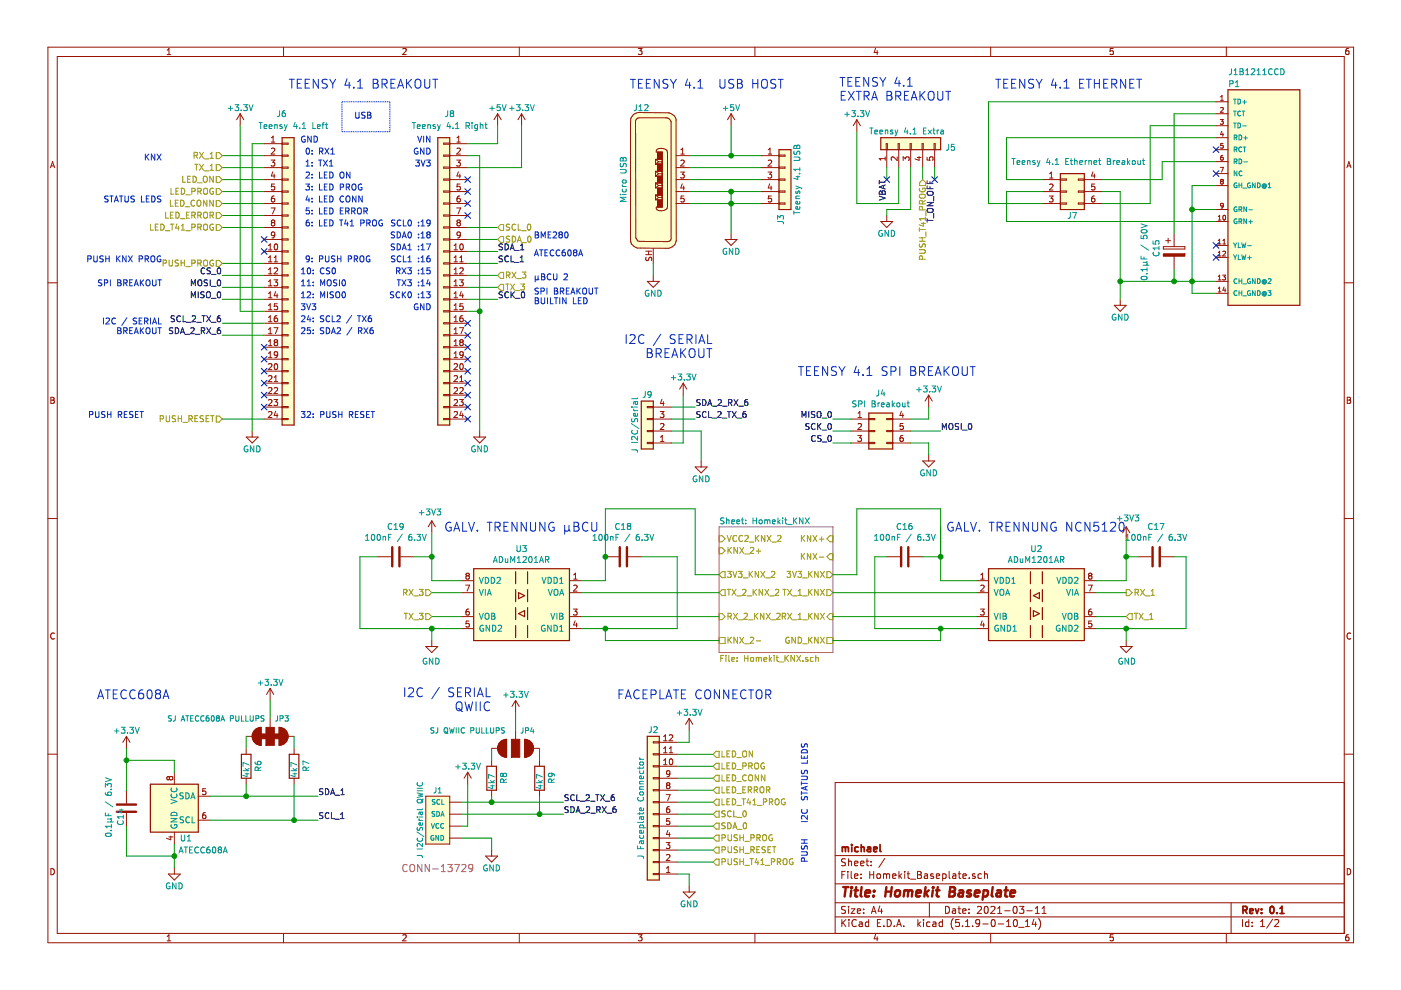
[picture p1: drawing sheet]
EESchema Schematic File Version 4
EELAYER 30 0
EELAYER END
$Descr A4 11693 8268
encoding utf-8
Sheet 1 2
Title "Homekit Baseplate"
Date "2021-03-11"
Rev "0.1"
Comp "michael"
Comment1 ""
Comment2 ""
Comment3 ""
Comment4 ""
$EndDescr
$Comp
L J1B1211CCD:J1B1211CCD P1
U 1 1
P 10550 1650
F 0 "P1" H 10250 2600 50  0000 L CNN
F 1 "J1B1211CCD" H 10250 2700 50  0000 L CNN
F 2 "J1B1211CCD:J1B1211CCD" H 10550 1650 50  0001 L BNN
F 3 "" H 10550 1650 50  0001 L BNN
	1    10550 1650
	1    0    0    -1  
$EndComp
$Comp
L Connector_Generic:Conn_02x03_Top_Bottom J7
U 1 1
P 8900 1600
F 0 "J7" H 8950 1400 50  0000 C CNN
F 1 "Teensy 4.1 Ethernet Breakout" H 9000 1850 50  0000 C CNN
F 2 "Connector_PinSocket_2.54mm:PinSocket_1x06_P2.54mm_Vertical" H 8900 1600 50  0001 C CNN
F 3 "~" H 8900 1600 50  0001 C CNN
	1    8900 1600
	1    0    0    -1  
$EndComp
Wire Wire Line
	9600 1700 9600 1050
Wire Wire Line
	9600 1050 10150 1050
Wire Wire Line
	9700 1350 10150 1350
Wire Wire Line
	9700 1500 9700 1350
Wire Wire Line
	10150 2350 9950 2350
Wire Wire Line
	9950 2350 9950 2450
Wire Wire Line
	9950 2450 10150 2450
Wire Wire Line
	9950 2350 9950 1750
Wire Wire Line
	9950 1550 10150 1550
Connection ~ 9950 2350
Wire Wire Line
	10150 1750 9950 1750
Connection ~ 9950 1750
Wire Wire Line
	9950 1750 9950 1550
$Comp
L Device:CP C15
U 1 1
P 9800 2100
F 0 "C15" V 9650 2050 50  0000 L CNN
F 1 "0.1µF / 50V" V 9550 1850 50  0000 L CNN
F 2 "Capacitor_SMD:C_0805_2012Metric_Pad1.18x1.45mm_HandSolder" H 9838 1950 50  0001 C CNN
F 3 "~" H 9800 2100 50  0001 C CNN
	1    9800 2100
	1    0    0    -1  
$EndComp
Wire Wire Line
	9950 2350 9800 2350
Wire Wire Line
	9800 2350 9800 2250
Wire Wire Line
	9800 1950 9800 950 
Wire Wire Line
	9800 950  10150 950 
Wire Wire Line
	9800 2350 9350 2350
Wire Wire Line
	9350 2350 9350 1600
Connection ~ 9800 2350
Wire Wire Line
	8250 850  10150 850 
Wire Wire Line
	8250 1700 8250 850 
Wire Wire Line
	8250 1700 8700 1700
Wire Wire Line
	9200 1500 9700 1500
Wire Wire Line
	9200 1600 9350 1600
Wire Wire Line
	9200 1700 9600 1700
Text Notes 8300 750  0    74   ~ 0
TEENSY 4.1 ETHERNET
$Comp
L Connector_Generic:Conn_01x24 J6
U 1 1
P 2400 2300
F 0 "J6" H 2300 3650 50  0000 L CNN
F 1 "Teensy 4.1 Left" H 2150 3550 50  0000 L CNN
F 2 "Connector_PinSocket_2.54mm:PinSocket_1x24_P2.54mm_Vertical" H 2400 2300 50  0001 C CNN
F 3 "~" H 2400 2300 50  0001 C CNN
	1    2400 2300
	1    0    0    -1  
$EndComp
$Comp
L Connector_Generic:Conn_01x24 J8
U 1 1
P 3700 2300
F 0 "J8" H 3650 3650 50  0000 C CNN
F 1 "Teensy 4.1 Right" H 3650 3550 50  0000 C CNN
F 2 "Connector_PinSocket_2.54mm:PinSocket_1x24_P2.54mm_Vertical" H 3700 2300 50  0001 C CNN
F 3 "~" H 3700 2300 50  0001 C CNN
	1    3700 2300
	-1   0    0    -1  
$EndComp
$Comp
L power:GND #PWR029
U 1 1
P 2100 3600
F 0 "#PWR029" H 2100 3350 50  0001 C CNN
F 1 "GND" H 2100 3450 50  0000 C CNN
F 2 "" H 2100 3600 50  0001 C CNN
F 3 "" H 2100 3600 50  0001 C CNN
	1    2100 3600
	1    0    0    -1  
$EndComp
Wire Wire Line
	1850 1300 2200 1300
Wire Wire Line
	1850 1400 2200 1400
Text Notes 2500 1300 0    50   ~ 0
 0: RX1
Text Notes 2500 1400 0    50   ~ 0
 1: TX1
$Comp
L power:GND #PWR030
U 1 1
P 4000 3600
F 0 "#PWR030" H 4000 3350 50  0001 C CNN
F 1 "GND" H 4000 3450 50  0000 C CNN
F 2 "" H 4000 3600 50  0001 C CNN
F 3 "" H 4000 3600 50  0001 C CNN
	1    4000 3600
	1    0    0    -1  
$EndComp
Wire Wire Line
	3900 2600 4000 2600
Wire Wire Line
	3900 1300 4000 1300
$Comp
L power:+3.3V #PWR032
U 1 1
P 4350 1050
F 0 "#PWR032" H 4350 900 50  0001 C CNN
F 1 "+3.3V" H 4350 1200 50  0000 C CNN
F 2 "" H 4350 1050 50  0001 C CNN
F 3 "" H 4350 1050 50  0001 C CNN
	1    4350 1050
	1    0    0    -1  
$EndComp
Wire Wire Line
	3900 1400 4350 1400
$Comp
L power:+5V #PWR031
U 1 1
P 4150 1050
F 0 "#PWR031" H 4150 900 50  0001 C CNN
F 1 "+5V" H 4150 1200 50  0000 C CNN
F 2 "" H 4150 1050 50  0001 C CNN
F 3 "" H 4150 1050 50  0001 C CNN
	1    4150 1050
	1    0    0    -1  
$EndComp
$Comp
L power:+3.3V #PWR028
U 1 1
P 2000 1050
F 0 "#PWR028" H 2000 900 50  0001 C CNN
F 1 "+3.3V" H 2000 1200 50  0000 C CNN
F 2 "" H 2000 1050 50  0001 C CNN
F 3 "" H 2000 1050 50  0001 C CNN
	1    2000 1050
	1    0    0    -1  
$EndComp
Wire Wire Line
	2100 3600 2100 1200
Wire Wire Line
	2100 1200 2200 1200
Wire Wire Line
	2200 2600 2000 2600
Wire Wire Line
	2000 2600 2000 1050
Wire Wire Line
	4000 3600 4000 2600
Wire Wire Line
	4000 2600 4000 1300
Connection ~ 4000 2600
Wire Wire Line
	4150 1200 4150 1050
Wire Wire Line
	4150 1200 3900 1200
Wire Wire Line
	4350 1050 4350 1400
Wire Wire Line
	1850 1500 2200 1500
Wire Wire Line
	1850 1600 2200 1600
Wire Wire Line
	1850 1700 2200 1700
Wire Wire Line
	2200 1800 1850 1800
Text Notes 2500 1500 0    50   ~ 0
 2: LED ON
Text Notes 2500 1600 0    50   ~ 0
 3: LED PROG
Text Notes 2500 1700 0    50   ~ 0
 4: LED CONN
Text Notes 2500 1800 0    50   ~ 0
 5: LED ERROR
Text Notes 2500 1900 0    50   ~ 0
 6: LED T41 PROG
Text Notes 2500 2200 0    50   ~ 0
 9: PUSH PROG
Wire Wire Line
	1850 1900 2200 1900
Text Notes 3600 1200 2    50   ~ 0
VIN
Text Notes 2500 1200 0    50   ~ 0
GND
Text Notes 3600 2600 2    50   ~ 0
GND
Text Notes 2500 2600 0    50   ~ 0
3V3
Text Notes 3600 1400 2    50   ~ 0
3V3
Text Notes 3600 1300 2    50   ~ 0
GND
Text Notes 3600 2000 2    50   ~ 0
SDA0 :18
Text Notes 3600 1900 2    50   ~ 0
SCL0 :19
Wire Wire Line
	4150 1900 3900 1900
Wire Wire Line
	4150 2000 3900 2000
Text Label 4150 2100 0    50   ~ 0
SDA_1
Text Label 4150 2200 0    50   ~ 0
SCL_1
Text Notes 3600 2100 2    50   ~ 0
SDA1 :17
Text Notes 3600 2200 2    50   ~ 0
SCL1 :16
Wire Wire Line
	3900 2200 4150 2200
Wire Wire Line
	3900 2100 4150 2100
Text Notes 4450 2000 0    50   ~ 0
BME280
Text Notes 4450 2150 0    50   ~ 0
ATECC608A
Text Notes 2500 2300 0    50   ~ 0
10: CS0
Text Notes 2500 2400 0    50   ~ 0
11: MOSI0
Text Notes 2500 2500 0    50   ~ 0
12: MISO0
Text Notes 3600 2500 2    50   ~ 0
SCK0 :13
Text Notes 4450 2550 0    50   ~ 0
SPI BREAKOUT\nBUILTIN LED
Text Label 4150 2500 0    50   ~ 0
SCK_0
Wire Wire Line
	4150 2500 3900 2500
Wire Wire Line
	1850 2400 2200 2400
Wire Wire Line
	1850 2300 2200 2300
Text Notes 1350 2400 2    50   ~ 0
SPI BREAKOUT
Text Notes 1350 2200 2    50   ~ 0
PUSH KNX PROG
Text Notes 1350 1700 2    50   ~ 0
STATUS LEDS
Text Notes 2500 2700 0    50   ~ 0
24: SCL2 / TX6
Text Notes 2500 2800 0    50   ~ 0
25: SDA2 / RX6 
Text Notes 1350 2800 2    50   ~ 0
I2C / SERIAL\nBREAKOUT
Text Notes 2400 750  0    74   ~ 0
TEENSY 4.1 BREAKOUT
$Comp
L Security:ATECC608A-SSHDA U1
U 1 1
P 1450 6750
F 0 "U1" H 1600 6500 50  0000 R CNN
F 1 "ATECC608A" H 1900 6400 50  0000 R CNN
F 2 "Package_SO:SOIC-8_3.9x4.9mm_P1.27mm" H 1450 6750 50  0001 C CNN
F 3 "http://ww1.microchip.com/downloads/en/DeviceDoc/ATECC608A-CryptoAuthentication-Device-Summary-Data-Sheet-DS40001977B.pdf" H 1600 7000 50  0001 C CNN
	1    1450 6750
	1    0    0    -1  
$EndComp
$Comp
L power:GND #PWR015
U 1 1
P 1450 7250
F 0 "#PWR015" H 1450 7000 50  0001 C CNN
F 1 "GND" H 1450 7100 50  0000 C CNN
F 2 "" H 1450 7250 50  0001 C CNN
F 3 "" H 1450 7250 50  0001 C CNN
	1    1450 7250
	1    0    0    -1  
$EndComp
$Comp
L Device:C C14
U 1 1
P 1050 6750
F 0 "C14" V 1000 6600 50  0000 L CNN
F 1 "0.1µF / 6.3V" V 900 6500 50  0000 L CNN
F 2 "Capacitor_SMD:C_0805_2012Metric_Pad1.18x1.45mm_HandSolder" H 1088 6600 50  0001 C CNN
F 3 "~" H 1050 6750 50  0001 C CNN
	1    1050 6750
	1    0    0    -1  
$EndComp
$Comp
L power:+3.3V #PWR014
U 1 1
P 1050 6250
F 0 "#PWR014" H 1050 6100 50  0001 C CNN
F 1 "+3.3V" H 1050 6400 50  0000 C CNN
F 2 "" H 1050 6250 50  0001 C CNN
F 3 "" H 1050 6250 50  0001 C CNN
	1    1050 6250
	1    0    0    -1  
$EndComp
Wire Wire Line
	1450 7050 1450 7150
Wire Wire Line
	1450 7150 1050 7150
Wire Wire Line
	1050 7150 1050 6900
Connection ~ 1450 7150
Wire Wire Line
	1450 7150 1450 7250
Wire Wire Line
	1050 6250 1050 6350
Wire Wire Line
	1450 6450 1450 6350
Wire Wire Line
	1450 6350 1050 6350
Connection ~ 1050 6350
Wire Wire Line
	1050 6350 1050 6600
$Comp
L SparkFun-Jumpers:JUMPER-SMT_3_2-NC JP3
U 1 1
P 2250 6150
F 0 "JP3" V 2100 6250 45  0000 C CNN
F 1 "SJ ATECC608A PULLUPS" V 2100 5700 45  0000 C CNN
F 2 "Homekit_Baseplate:SolderJumper-3_P1.3mm_Bridged123_Pad1.0x1.5mm" H 2250 6400 20  0001 C CNN
F 3 "" H 2250 6150 60  0001 C CNN
F 4 "XXX-00000" V 2575 6150 60  0001 C CNN "PROD_ID"
	1    2250 6150
	0    1    1    0   
$EndComp
$Comp
L Device:R R6
U 1 1
P 2050 6400
F 0 "R6" V 2150 6350 50  0000 L CNN
F 1 "4k7" V 2050 6300 50  0000 L CNN
F 2 "Resistor_SMD:R_0805_2012Metric_Pad1.20x1.40mm_HandSolder" V 1980 6400 50  0001 C CNN
F 3 "~" H 2050 6400 50  0001 C CNN
	1    2050 6400
	1    0    0    -1  
$EndComp
$Comp
L Device:R R7
U 1 1
P 2450 6400
F 0 "R7" V 2550 6350 50  0000 L CNN
F 1 "4k7" V 2450 6300 50  0000 L CNN
F 2 "Resistor_SMD:R_0805_2012Metric_Pad1.20x1.40mm_HandSolder" V 2380 6400 50  0001 C CNN
F 3 "~" H 2450 6400 50  0001 C CNN
	1    2450 6400
	1    0    0    -1  
$EndComp
Wire Wire Line
	2450 6150 2450 6250
Wire Wire Line
	2050 6150 2050 6250
Wire Wire Line
	2050 6550 2050 6650
Wire Wire Line
	2050 6650 1750 6650
Wire Wire Line
	1750 6850 2450 6850
Wire Wire Line
	2450 6850 2450 6550
$Comp
L power:+3.3V #PWR016
U 1 1
P 2250 5850
F 0 "#PWR016" H 2250 5700 50  0001 C CNN
F 1 "+3.3V" H 2250 6000 50  0000 C CNN
F 2 "" H 2250 5850 50  0001 C CNN
F 3 "" H 2250 5850 50  0001 C CNN
	1    2250 5850
	1    0    0    -1  
$EndComp
Wire Wire Line
	2250 5850 2250 6000
Text Label 2650 6650 0    50   ~ 0
SDA_1
Text Label 2650 6850 0    50   ~ 0
SCL_1
Wire Wire Line
	2650 6850 2450 6850
Connection ~ 2450 6850
Wire Wire Line
	2650 6650 2050 6650
Connection ~ 2050 6650
Text Notes 800  5850 0    74   ~ 0
ATECC608A
$Comp
L SparkFun-Connectors:I2C_STANDARDQWIIC J1
U 1 1
P 3750 7000
F 0 "J1" H 3650 7400 45  0000 C CNN
F 1 "J I2C/Serial QWIIC" V 3500 7150 45  0000 C CNN
F 2 "Connector_JST:JST_SH_SM04B-SRSS-TB_1x04-1MP_P1.00mm_Horizontal" H 3750 7500 20  0001 C CNN
F 3 "" H 3750 7000 50  0001 C CNN
F 4 "CONN-13729" H 3650 6750 60  0000 C CNN "Field4"
	1    3750 7000
	1    0    0    -1  
$EndComp
$Comp
L SparkFun-Jumpers:JUMPER-SMT_3_NO JP4
U 1 1
P 4300 6250
F 0 "JP4" V 4150 6350 45  0000 C CNN
F 1 "SJ QWIIC PULLUPS" V 4150 5850 45  0000 C CNN
F 2 "Jumper:SolderJumper-3_P1.3mm_Open_RoundedPad1.0x1.5mm" H 4300 6500 20  0001 C CNN
F 3 "" H 4300 6250 60  0001 C CNN
F 4 "XXX-00000" V 4625 6250 60  0001 C CNN "PROD_ID"
	1    4300 6250
	0    1    1    0   
$EndComp
$Comp
L Device:R R8
U 1 1
P 4100 6500
F 0 "R8" V 4200 6450 50  0000 L CNN
F 1 "4k7" V 4100 6400 50  0000 L CNN
F 2 "Resistor_SMD:R_0805_2012Metric_Pad1.20x1.40mm_HandSolder" V 4030 6500 50  0001 C CNN
F 3 "~" H 4100 6500 50  0001 C CNN
	1    4100 6500
	1    0    0    -1  
$EndComp
$Comp
L Device:R R9
U 1 1
P 4500 6500
F 0 "R9" V 4600 6450 50  0000 L CNN
F 1 "4k7" V 4500 6400 50  0000 L CNN
F 2 "Resistor_SMD:R_0805_2012Metric_Pad1.20x1.40mm_HandSolder" V 4430 6500 50  0001 C CNN
F 3 "~" H 4500 6500 50  0001 C CNN
	1    4500 6500
	1    0    0    -1  
$EndComp
Wire Wire Line
	3850 6700 4100 6700
Wire Wire Line
	4100 6700 4100 6650
Wire Wire Line
	3850 6800 4500 6800
Wire Wire Line
	4500 6800 4500 6650
Wire Wire Line
	4500 6350 4500 6250
Wire Wire Line
	4100 6350 4100 6250
$Comp
L power:GND #PWR018
U 1 1
P 4100 7100
F 0 "#PWR018" H 4100 6850 50  0001 C CNN
F 1 "GND" H 4100 6950 50  0000 C CNN
F 2 "" H 4100 7100 50  0001 C CNN
F 3 "" H 4100 7100 50  0001 C CNN
	1    4100 7100
	1    0    0    -1  
$EndComp
Wire Wire Line
	4100 7100 4100 7000
Wire Wire Line
	4100 7000 3850 7000
$Comp
L power:+3.3V #PWR019
U 1 1
P 4300 5950
F 0 "#PWR019" H 4300 5800 50  0001 C CNN
F 1 "+3.3V" H 4300 6100 50  0000 C CNN
F 2 "" H 4300 5950 50  0001 C CNN
F 3 "" H 4300 5950 50  0001 C CNN
	1    4300 5950
	1    0    0    -1  
$EndComp
$Comp
L power:+3.3V #PWR017
U 1 1
P 3900 6550
F 0 "#PWR017" H 3900 6400 50  0001 C CNN
F 1 "+3.3V" H 3900 6700 50  0000 C CNN
F 2 "" H 3900 6550 50  0001 C CNN
F 3 "" H 3900 6550 50  0001 C CNN
	1    3900 6550
	1    0    0    -1  
$EndComp
Wire Wire Line
	3850 6900 3900 6900
Wire Wire Line
	3900 6900 3900 6550
Wire Wire Line
	4300 6100 4300 5950
Text Label 4700 6700 0    50   ~ 0
SCL_2_TX_6
Text Label 4700 6800 0    50   ~ 0
SDA_2_RX_6
Wire Wire Line
	4700 6800 4500 6800
Connection ~ 4500 6800
Wire Wire Line
	4700 6700 4100 6700
Connection ~ 4100 6700
Text Notes 4100 5950 2    74   ~ 0
I2C / SERIAL\nQWIIC
$Comp
L Connector_Generic:Conn_02x03_Top_Bottom J4
U 1 1
P 7300 3600
F 0 "J4" H 7350 3917 50  0000 C CNN
F 1 "SPI Breakout" H 7350 3826 50  0000 C CNN
F 2 "Connector_PinHeader_2.54mm:PinHeader_2x03_P2.54mm_Vertical" H 7300 3600 50  0001 C CNN
F 3 "~" H 7300 3600 50  0001 C CNN
	1    7300 3600
	1    0    0    -1  
$EndComp
$Comp
L power:+3.3V #PWR025
U 1 1
P 7750 3400
F 0 "#PWR025" H 7750 3250 50  0001 C CNN
F 1 "+3.3V" H 7750 3550 50  0000 C CNN
F 2 "" H 7750 3400 50  0001 C CNN
F 3 "" H 7750 3400 50  0001 C CNN
	1    7750 3400
	1    0    0    -1  
$EndComp
$Comp
L power:GND #PWR026
U 1 1
P 7750 3800
F 0 "#PWR026" H 7750 3550 50  0001 C CNN
F 1 "GND" H 7750 3650 50  0000 C CNN
F 2 "" H 7750 3800 50  0001 C CNN
F 3 "" H 7750 3800 50  0001 C CNN
	1    7750 3800
	1    0    0    -1  
$EndComp
Wire Wire Line
	7600 3500 7750 3500
Wire Wire Line
	7750 3400 7750 3500
Wire Wire Line
	7750 3800 7750 3700
Wire Wire Line
	7750 3700 7600 3700
Text Label 7850 3600 0    50   ~ 0
MOSI_0
Wire Wire Line
	7850 3600 7600 3600
Text Label 6950 3500 2    50   ~ 0
MISO_0
Wire Wire Line
	6950 3500 7100 3500
Text Label 6950 3600 2    50   ~ 0
SCK_0
Wire Wire Line
	6950 3600 7100 3600
$Comp
L Connector_Generic:Conn_01x05 J5
U 1 1
P 7600 1200
F 0 "J5" V 7564 912 50  0000 R CNN
F 1 "Teensy 4.1 Extra" V 7700 1550 50  0000 R CNN
F 2 "Connector_PinHeader_2.54mm:PinHeader_1x05_P2.54mm_Vertical" H 7600 1200 50  0001 C CNN
F 3 "~" H 7600 1200 50  0001 C CNN
	1    7600 1200
	0    -1   -1   0   
$EndComp
Text Label 7400 1500 3    50   ~ 0
VBAT
Text Label 7800 1500 3    50   ~ 0
T_ON_OFF
$Comp
L power:GND #PWR027
U 1 1
P 7400 1800
F 0 "#PWR027" H 7400 1550 50  0001 C CNN
F 1 "GND" H 7400 1650 50  0000 C CNN
F 2 "" H 7400 1800 50  0001 C CNN
F 3 "" H 7400 1800 50  0001 C CNN
	1    7400 1800
	1    0    0    -1  
$EndComp
Wire Wire Line
	7400 1500 7400 1400
Wire Wire Line
	7700 1500 7700 1400
Wire Wire Line
	7800 1500 7800 1400
$Comp
L power:+3.3V #PWR024
U 1 1
P 7150 1100
F 0 "#PWR024" H 7150 950 50  0001 C CNN
F 1 "+3.3V" H 7150 1250 50  0000 C CNN
F 2 "" H 7150 1100 50  0001 C CNN
F 3 "" H 7150 1100 50  0001 C CNN
	1    7150 1100
	1    0    0    -1  
$EndComp
Wire Wire Line
	7150 1100 7150 1700
Text Notes 7000 850  0    73   ~ 0
TEENSY 4.1 \nEXTRA BREAKOUT
$Comp
L Connector_Generic:Conn_01x05 J3
U 1 1
P 6550 1500
F 0 "J3" V 6514 1212 50  0000 R CNN
F 1 "Teensy 4.1 USB" V 6650 1800 50  0000 R CNN
F 2 "Connector_PinSocket_2.54mm:PinSocket_1x05_P2.54mm_Vertical" H 6550 1500 50  0001 C CNN
F 3 "~" H 6550 1500 50  0001 C CNN
	1    6550 1500
	1    0    0    -1  
$EndComp
$Comp
L power:+5V #PWR022
U 1 1
P 6100 1050
F 0 "#PWR022" H 6100 900 50  0001 C CNN
F 1 "+5V" H 6100 1200 50  0000 C CNN
F 2 "" H 6100 1050 50  0001 C CNN
F 3 "" H 6100 1050 50  0001 C CNN
	1    6100 1050
	1    0    0    -1  
$EndComp
$Comp
L power:GND #PWR023
U 1 1
P 5450 2300
F 0 "#PWR023" H 5450 2050 50  0001 C CNN
F 1 "GND" H 5450 2150 50  0000 C CNN
F 2 "" H 5450 2300 50  0001 C CNN
F 3 "" H 5450 2300 50  0001 C CNN
	1    5450 2300
	1    0    0    -1  
$EndComp
$Comp
L Connector_Generic:Conn_01x12 J2
U 1 1
P 5450 6800
F 0 "J2" H 5450 6100 50  0000 C CNN
F 1 "J Faceplate Connector" V 5550 6750 50  0000 C CNN
F 2 "Connector_FFC-FPC:Molex_200528-0120_1x12-1MP_P1.00mm_Horizontal" H 5450 6800 50  0001 C CNN
F 3 "~" H 5450 6800 50  0001 C CNN
	1    5450 6800
	-1   0    0    1   
$EndComp
$Comp
L power:+3.3V #PWR020
U 1 1
P 5750 6100
F 0 "#PWR020" H 5750 5950 50  0001 C CNN
F 1 "+3.3V" H 5750 6250 50  0000 C CNN
F 2 "" H 5750 6100 50  0001 C CNN
F 3 "" H 5750 6100 50  0001 C CNN
	1    5750 6100
	1    0    0    -1  
$EndComp
$Comp
L power:GND #PWR021
U 1 1
P 5750 7400
F 0 "#PWR021" H 5750 7150 50  0001 C CNN
F 1 "GND" H 5750 7250 50  0000 C CNN
F 2 "" H 5750 7400 50  0001 C CNN
F 3 "" H 5750 7400 50  0001 C CNN
	1    5750 7400
	1    0    0    -1  
$EndComp
Wire Wire Line
	5750 7400 5750 7300
Wire Wire Line
	5750 7300 5650 7300
Wire Wire Line
	5650 6200 5750 6200
Wire Wire Line
	5750 6200 5750 6100
Wire Wire Line
	5950 6700 5650 6700
Wire Wire Line
	5950 6600 5650 6600
Wire Wire Line
	5950 6500 5650 6500
Wire Wire Line
	5950 6400 5650 6400
Wire Wire Line
	5950 6300 5650 6300
Text Notes 2950 1000 0    50   ~ 0
USB
Wire Notes Line
	3250 1100 2850 1100
Wire Notes Line
	3250 850  3250 1100
Wire Notes Line
	2850 850  3250 850 
Wire Notes Line
	2850 1100 2850 850 
Text Notes 2500 3500 0    50   ~ 0
32: PUSH RESET
Wire Wire Line
	1850 3500 2200 3500
Wire Wire Line
	5950 6900 5650 6900
Wire Wire Line
	5950 6800 5650 6800
Wire Wire Line
	5950 7200 5650 7200
Wire Wire Line
	5950 7100 5650 7100
Wire Wire Line
	5950 7000 5650 7000
Wire Wire Line
	7500 1700 7150 1700
Wire Wire Line
	7500 1700 7500 1400
Wire Wire Line
	7600 1750 7400 1750
Wire Wire Line
	7400 1750 7400 1800
Wire Wire Line
	7600 1750 7600 1400
Text Notes 6450 5850 2    74   ~ 0
FACEPLATE CONNECTOR
$Comp
L Connector_Generic:Conn_01x04 J9
U 1 1
P 5400 3600
F 0 "J9" H 5400 3300 50  0000 C CNN
F 1 "J I2C/Serial" V 5500 3550 50  0000 C CNN
F 2 "Connector_PinSocket_2.54mm:PinSocket_1x04_P2.54mm_Vertical" H 5400 3600 50  0001 C CNN
F 3 "~" H 5400 3600 50  0001 C CNN
	1    5400 3600
	-1   0    0    1   
$EndComp
Text Label 5800 3400 0    50   ~ 0
SDA_2_RX_6
$Comp
L power:GND #PWR0101
U 1 1
P 5850 3850
F 0 "#PWR0101" H 5850 3600 50  0001 C CNN
F 1 "GND" H 5850 3700 50  0000 C CNN
F 2 "" H 5850 3850 50  0001 C CNN
F 3 "" H 5850 3850 50  0001 C CNN
	1    5850 3850
	1    0    0    -1  
$EndComp
$Comp
L power:+3.3V #PWR0102
U 1 1
P 5700 3300
F 0 "#PWR0102" H 5700 3150 50  0001 C CNN
F 1 "+3.3V" H 5700 3450 50  0000 C CNN
F 2 "" H 5700 3300 50  0001 C CNN
F 3 "" H 5700 3300 50  0001 C CNN
	1    5700 3300
	1    0    0    -1  
$EndComp
Wire Wire Line
	5600 3400 5800 3400
Wire Wire Line
	5600 3500 5800 3500
Text Notes 5950 3000 2    74   ~ 0
I2C / SERIAL\nBREAKOUT
Text Notes 8150 3150 2    74   ~ 0
TEENSY 4.1 SPI BREAKOUT
Text Notes 1350 1350 2    50   ~ 0
KNX
Text Notes 1200 3500 2    50   ~ 0
PUSH RESET
Text Notes 6750 6200 3    50   ~ 0
STATUS LEDS
Text Notes 6750 6750 3    50   ~ 0
I2C
Text Notes 6750 7000 3    50   ~ 0
PUSH
Wire Wire Line
	8400 1500 8400 1150
Wire Wire Line
	8400 1500 8700 1500
Wire Wire Line
	8400 1150 10150 1150
Wire Wire Line
	8400 1600 8400 1850
Wire Wire Line
	8400 1850 10150 1850
Wire Wire Line
	8400 1600 8700 1600
NoConn ~ 3900 1500
NoConn ~ 3900 1600
NoConn ~ 3900 1700
NoConn ~ 3900 1800
NoConn ~ 3900 2700
NoConn ~ 3900 2800
NoConn ~ 3900 2900
NoConn ~ 3900 3000
NoConn ~ 3900 3100
NoConn ~ 3900 3200
NoConn ~ 3900 3300
NoConn ~ 3900 3400
NoConn ~ 3900 3500
NoConn ~ 2200 3400
NoConn ~ 2200 3300
NoConn ~ 2200 3200
NoConn ~ 2200 3100
NoConn ~ 2200 3000
NoConn ~ 2200 2900
NoConn ~ 2200 2100
NoConn ~ 2200 2000
NoConn ~ 7800 1500
NoConn ~ 7400 1500
NoConn ~ 10150 2150
NoConn ~ 10150 2050
NoConn ~ 10150 1450
NoConn ~ 10150 1250
Text Label 6950 3700 2    50   ~ 0
CS_0
Wire Wire Line
	6950 3700 7100 3700
$Sheet
S 6000 4400 950  1050
U 605817AD
F0 "Homekit_KNX" 50
F1 "Homekit_KNX.sch" 50
F2 "TX_1_KNX" O R 6950 4950 50 
F3 "RX_1_KNX" I R 6950 5150 50 
F4 "GND_KNX" U R 6950 5350 50 
F5 "3V3_KNX" O R 6950 4800 50 
F6 "KNX+" I R 6950 4500 50 
F7 "KNX-" I R 6950 4650 50 
F8 "VCC2_KNX_2" I L 6000 4500 50 
F9 "3V3_KNX_2" O L 6000 4800 50 
F10 "TX_2_KNX_2" O L 6000 4950 50 
F11 "RX_2_KNX_2" I L 6000 5150 50 
F12 "KNX_2+" I L 6000 4600 50 
F13 "KNX_2-" U L 6000 5350 50 
$EndSheet
Text Notes 5250 750  0    73   ~ 0
TEENSY 4.1  USB HOST
Wire Wire Line
	5600 3700 5700 3700
Wire Wire Line
	5700 3300 5700 3700
Wire Wire Line
	5600 3600 5850 3600
Wire Wire Line
	5850 3600 5850 3850
Text HLabel 1850 1300 0    50   Input ~ 0
RX_1
Text HLabel 1850 1400 0    50   Input ~ 0
TX_1
Text HLabel 1850 1500 0    50   Input ~ 0
LED_ON
Text HLabel 1850 1600 0    50   Input ~ 0
LED_PROG
Text HLabel 1850 1700 0    50   Input ~ 0
LED_CONN
Text HLabel 1850 1800 0    50   Input ~ 0
LED_ERROR
Text HLabel 1850 1900 0    50   Input ~ 0
LED_T41_PROG
Wire Wire Line
	1850 2200 2200 2200
Text HLabel 1850 2200 0    50   Input ~ 0
PUSH_PROG
Text Label 1850 2700 2    50   ~ 0
SCL_2_TX_6
Wire Wire Line
	1850 2700 2200 2700
Wire Wire Line
	1850 2800 2200 2800
Text Label 1850 2800 2    50   ~ 0
SDA_2_RX_6
Wire Wire Line
	1850 2500 2200 2500
Text Label 1850 2500 2    50   ~ 0
MISO_0
Text Label 1850 2300 2    50   ~ 0
CS_0
Text Label 1850 2400 2    50   ~ 0
MOSI_0
Text HLabel 4150 1900 2    50   Input ~ 0
SCL_0
Text HLabel 4150 2000 2    50   Input ~ 0
SDA_0
Text HLabel 7700 1500 3    50   Input ~ 0
PUSH_T41_PROG
Wire Wire Line
	9400 5150 9150 5150
Wire Wire Line
	9400 4950 9150 4950
$Comp
L Isolator:ADuM1201AR U?
U 1 1
P 8650 5050
AR Path="/605817AD/60A90072" Ref="U?"  Part="1" 
AR Path="/60A90072" Ref="U2"  Part="1" 
F 0 "U2" H 8650 5517 50  0000 C CNN
F 1 "ADuM1201AR" H 8650 5426 50  0000 C CNN
F 2 "Package_SO:SOIC-8_3.9x4.9mm_P1.27mm" H 8650 4650 50  0001 C CIN
F 3 "https://www.analog.com/media/en/technical-documentation/data-sheets/ADuM1200_1201.pdf" H 8650 4950 50  0001 C CNN
	1    8650 5050
	1    0    0    -1  
$EndComp
Wire Wire Line
	9400 5250 9150 5250
Text Notes -2200 5050 0    50   ~ 0
ADUM Pin 1 (VDD1)    <->    +5V BCU\nADUM Pin 2 (TX 1)    <->    RX BCU\nADUM Pin 3 (RX 1)    <->    TX BCU\nADUM Pin 4 (GND1)    <->    GND BCU\n\nADUM Pin 8 (VDD2)    <->    VCC Arduino\nADUM Pin 7 (RX 2)    <->    TX Arduino\nADUM Pin 6 (TX 2)    <->    RX Arduino\nADUM Pin 5 (GND1)    <->    GND Arduin
Wire Wire Line
	9400 4850 9150 4850
$Comp
L power:+3V3 #PWR0104
U 1 1
P 9400 4500
F 0 "#PWR0104" H 9400 4350 50  0001 C CNN
F 1 "+3V3" H 9415 4673 50  0000 C CNN
F 2 "" H 9400 4500 50  0001 C CNN
F 3 "" H 9400 4500 50  0001 C CNN
	1    9400 4500
	1    0    0    -1  
$EndComp
$Comp
L power:GND #PWR0106
U 1 1
P 9400 5350
F 0 "#PWR0106" H 9400 5100 50  0001 C CNN
F 1 "GND" H 9405 5177 50  0000 C CNN
F 2 "" H 9400 5350 50  0001 C CNN
F 3 "" H 9400 5350 50  0001 C CNN
	1    9400 5350
	1    0    0    -1  
$EndComp
Wire Wire Line
	9400 5350 9400 5250
Text HLabel 9400 4950 2    50   Output ~ 0
RX_1
Text HLabel 9400 5150 2    50   Input ~ 0
TX_1
Wire Wire Line
	7850 5350 7850 5250
Wire Wire Line
	7850 5250 8150 5250
Wire Wire Line
	7850 4850 8150 4850
Text Label 5800 3500 0    50   ~ 0
SCL_2_TX_6
Text HLabel 1850 3500 0    50   Input ~ 0
PUSH_RESET
Text HLabel 5950 7100 2    50   Input ~ 0
PUSH_RESET
Text HLabel 5950 7200 2    50   Input ~ 0
PUSH_T41_PROG
Text HLabel 5950 7000 2    50   Input ~ 0
PUSH_PROG
Text HLabel 5950 6800 2    50   Input ~ 0
SCL_0
Text HLabel 5950 6900 2    50   Input ~ 0
SDA_0
Text HLabel 5950 6300 2    50   Input ~ 0
LED_ON
Text HLabel 5950 6400 2    50   Input ~ 0
LED_PROG
Text HLabel 5950 6500 2    50   Input ~ 0
LED_CONN
Text HLabel 5950 6600 2    50   Input ~ 0
LED_ERROR
Text HLabel 5950 6700 2    50   Input ~ 0
LED_T41_PROG
Text Notes 3600 2300 2    50   ~ 0
RX3 :15
Text Notes 3600 2400 2    50   ~ 0
TX3 :14
Text HLabel 4150 2300 2    50   Input ~ 0
RX_3
Text HLabel 4150 2400 2    50   Input ~ 0
TX_3
Wire Wire Line
	4150 2300 3900 2300
Wire Wire Line
	4150 2400 3900 2400
Text Notes 4450 2350 0    50   ~ 0
µBCU 2
$Comp
L dk_USB-DVI-HDMI-Connectors:0475890001 J12
U 1 1
P 5450 1500
F 0 "J12" H 5350 2100 50  0000 C CNN
F 1 "Micro USB" V 5200 1500 50  0000 C CNN
F 2 "digikey-footprints:USB_Micro_AB_Female_0475890001" H 5650 1700 60  0001 L CNN
F 3 "https://www.molex.com/pdm_docs/sd/475890001_sd.pdf" H 5650 1800 60  0001 L CNN
F 4 "WM17143CT-ND" H 5650 1900 60  0001 L CNN "Digi-Key_PN"
F 5 "0475890001" H 5650 2000 60  0001 L CNN "MPN"
F 6 "Connectors, Interconnects" H 5650 2100 60  0001 L CNN "Category"
F 7 "USB, DVI, HDMI Connectors" H 5650 2200 60  0001 L CNN "Family"
F 8 "https://www.molex.com/pdm_docs/sd/475890001_sd.pdf" H 5650 2300 60  0001 L CNN "DK_Datasheet_Link"
F 9 "/product-detail/en/molex/0475890001/WM17143CT-ND/1832255" H 5650 2400 60  0001 L CNN "DK_Detail_Page"
F 10 "CONN RCPT MICRO USB AB 5P SMD RA" H 5650 2500 60  0001 L CNN "Description"
F 11 "Molex" H 5650 2600 60  0001 L CNN "Manufacturer"
F 12 "Active" H 5650 2700 60  0001 L CNN "Status"
	1    5450 1500
	1    0    0    -1  
$EndComp
$Comp
L power:GND #PWR0107
U 1 1
P 6100 1950
F 0 "#PWR0107" H 6100 1700 50  0001 C CNN
F 1 "GND" H 6100 1800 50  0000 C CNN
F 2 "" H 6100 1950 50  0001 C CNN
F 3 "" H 6100 1950 50  0001 C CNN
	1    6100 1950
	1    0    0    -1  
$EndComp
Wire Wire Line
	5750 1600 6100 1600
Wire Wire Line
	5750 1700 6100 1700
Wire Wire Line
	6100 1950 6100 1700
Connection ~ 6100 1700
Wire Wire Line
	6100 1700 6350 1700
Wire Wire Line
	6100 1700 6100 1600
Connection ~ 6100 1600
Wire Wire Line
	6100 1600 6350 1600
Wire Wire Line
	5750 1400 6350 1400
Wire Wire Line
	5750 1500 6350 1500
Wire Wire Line
	5750 1300 6100 1300
Wire Wire Line
	6100 1300 6100 1050
Connection ~ 6100 1300
Wire Wire Line
	6100 1300 6350 1300
Wire Wire Line
	5450 2300 5450 2200
Text Notes 9400 4450 2    74   ~ 0
GALV. TRENNUNG NCN5120
$Comp
L power:GND #PWR0110
U 1 1
P 9350 2500
F 0 "#PWR0110" H 9350 2250 50  0001 C CNN
F 1 "GND" H 9350 2350 50  0000 C CNN
F 2 "" H 9350 2500 50  0001 C CNN
F 3 "" H 9350 2500 50  0001 C CNN
	1    9350 2500
	1    0    0    -1  
$EndComp
Wire Wire Line
	9350 2500 9350 2350
Connection ~ 9350 2350
$Comp
L Device:C C17
U 1 1
P 9650 4650
F 0 "C17" V 9398 4650 50  0000 C CNN
F 1 "100nF / 6.3V" V 9489 4650 50  0000 C CNN
F 2 "Capacitor_SMD:C_0805_2012Metric_Pad1.18x1.45mm_HandSolder" H 9688 4500 50  0001 C CNN
F 3 "~" H 9650 4650 50  0001 C CNN
	1    9650 4650
	0    1    1    0   
$EndComp
Wire Wire Line
	9400 5250 9900 5250
Connection ~ 9400 5250
Wire Wire Line
	9400 4500 9400 4650
Wire Wire Line
	9400 4650 9500 4650
Connection ~ 9400 4650
Wire Wire Line
	9400 4650 9400 4850
Wire Wire Line
	9800 4650 9900 4650
Wire Wire Line
	9900 4650 9900 5250
$Comp
L Device:C C16
U 1 1
P 7550 4650
F 0 "C16" V 7298 4650 50  0000 C CNN
F 1 "100nF / 6.3V" V 7389 4650 50  0000 C CNN
F 2 "Capacitor_SMD:C_0805_2012Metric_Pad1.18x1.45mm_HandSolder" H 7588 4500 50  0001 C CNN
F 3 "~" H 7550 4650 50  0001 C CNN
	1    7550 4650
	0    1    1    0   
$EndComp
Connection ~ 7850 4650
Wire Wire Line
	7850 4650 7850 4850
Wire Wire Line
	7700 4650 7850 4650
Wire Wire Line
	7400 4650 7300 4650
Wire Wire Line
	7300 4650 7300 5250
Wire Wire Line
	7300 5250 7850 5250
Connection ~ 7850 5250
Connection ~ 3600 5250
Wire Wire Line
	3000 4650 3150 4650
Wire Wire Line
	3000 5250 3000 4650
Wire Wire Line
	3600 5250 3000 5250
Connection ~ 3600 4650
Wire Wire Line
	3600 4650 3600 4450
Wire Wire Line
	3600 4650 3600 4850
Wire Wire Line
	3600 4650 3450 4650
$Comp
L Device:C C19
U 1 1
P 3300 4650
F 0 "C19" V 3048 4650 50  0000 C CNN
F 1 "100nF / 6.3V" V 3139 4650 50  0000 C CNN
F 2 "Capacitor_SMD:C_0805_2012Metric_Pad1.18x1.45mm_HandSolder" H 3338 4500 50  0001 C CNN
F 3 "~" H 3300 4650 50  0001 C CNN
	1    3300 4650
	0    -1   1    0   
$EndComp
Connection ~ 5050 5250
Wire Wire Line
	5650 4650 5350 4650
Wire Wire Line
	5650 5250 5650 4650
Wire Wire Line
	5050 5250 5650 5250
Wire Wire Line
	5050 4650 5050 4850
Connection ~ 5050 4650
$Comp
L Device:C C18
U 1 1
P 5200 4650
F 0 "C18" V 4948 4650 50  0000 C CNN
F 1 "100nF / 6.3V" V 5039 4650 50  0000 C CNN
F 2 "Capacitor_SMD:C_0805_2012Metric_Pad1.18x1.45mm_HandSolder" H 5238 4500 50  0001 C CNN
F 3 "~" H 5200 4650 50  0001 C CNN
	1    5200 4650
	0    -1   1    0   
$EndComp
Text Notes 3700 4450 0    74   ~ 0
GALV. TRENNUNG µBCU
Wire Wire Line
	5050 5250 4850 5250
Wire Wire Line
	5050 5350 5050 5250
Wire Wire Line
	5050 4850 4850 4850
Wire Wire Line
	3600 4950 3850 4950
Wire Wire Line
	3600 5150 3850 5150
Text HLabel 3600 5150 0    50   Input ~ 0
TX_3
Text HLabel 3600 4950 0    50   Input ~ 0
RX_3
Wire Wire Line
	3850 4850 3600 4850
Wire Wire Line
	3600 5250 3600 5350
Wire Wire Line
	3850 5250 3600 5250
$Comp
L power:GND #PWR0105
U 1 1
P 3600 5350
F 0 "#PWR0105" H 3600 5100 50  0001 C CNN
F 1 "GND" H 3605 5177 50  0000 C CNN
F 2 "" H 3600 5350 50  0001 C CNN
F 3 "" H 3600 5350 50  0001 C CNN
	1    3600 5350
	-1   0    0    -1  
$EndComp
$Comp
L power:+3V3 #PWR0103
U 1 1
P 3600 4450
F 0 "#PWR0103" H 3600 4300 50  0001 C CNN
F 1 "+3V3" H 3615 4623 50  0000 C CNN
F 2 "" H 3600 4450 50  0001 C CNN
F 3 "" H 3600 4450 50  0001 C CNN
	1    3600 4450
	-1   0    0    -1  
$EndComp
$Comp
L Isolator:ADuM1201AR U?
U 1 1
P 4350 5050
AR Path="/605817AD/604F9AE0" Ref="U?"  Part="1" 
AR Path="/604F9AE0" Ref="U3"  Part="1" 
F 0 "U3" H 4350 5517 50  0000 C CNN
F 1 "ADuM1201AR" H 4350 5426 50  0000 C CNN
F 2 "Package_SO:SOIC-8_3.9x4.9mm_P1.27mm" H 4350 4650 50  0001 C CIN
F 3 "https://www.analog.com/media/en/technical-documentation/data-sheets/ADuM1200_1201.pdf" H 4350 4950 50  0001 C CNN
	1    4350 5050
	-1   0    0    -1  
$EndComp
Wire Wire Line
	6950 4800 7150 4800
Wire Wire Line
	7150 4800 7150 4250
Wire Wire Line
	7150 4250 7850 4250
Wire Wire Line
	7850 4400 7850 4650
Wire Wire Line
	7850 4250 7850 4650
Wire Wire Line
	6950 5350 7850 5350
Wire Wire Line
	6950 5150 8150 5150
Wire Wire Line
	6950 4950 8150 4950
Wire Wire Line
	4850 4950 6000 4950
Wire Wire Line
	4850 5150 6000 5150
Wire Wire Line
	6000 4800 5800 4800
Wire Wire Line
	5800 4800 5800 4250
Wire Wire Line
	5800 4250 5050 4250
Wire Wire Line
	5050 4250 5050 4650
Wire Wire Line
	6000 5350 5050 5350
$EndSCHEMATC
